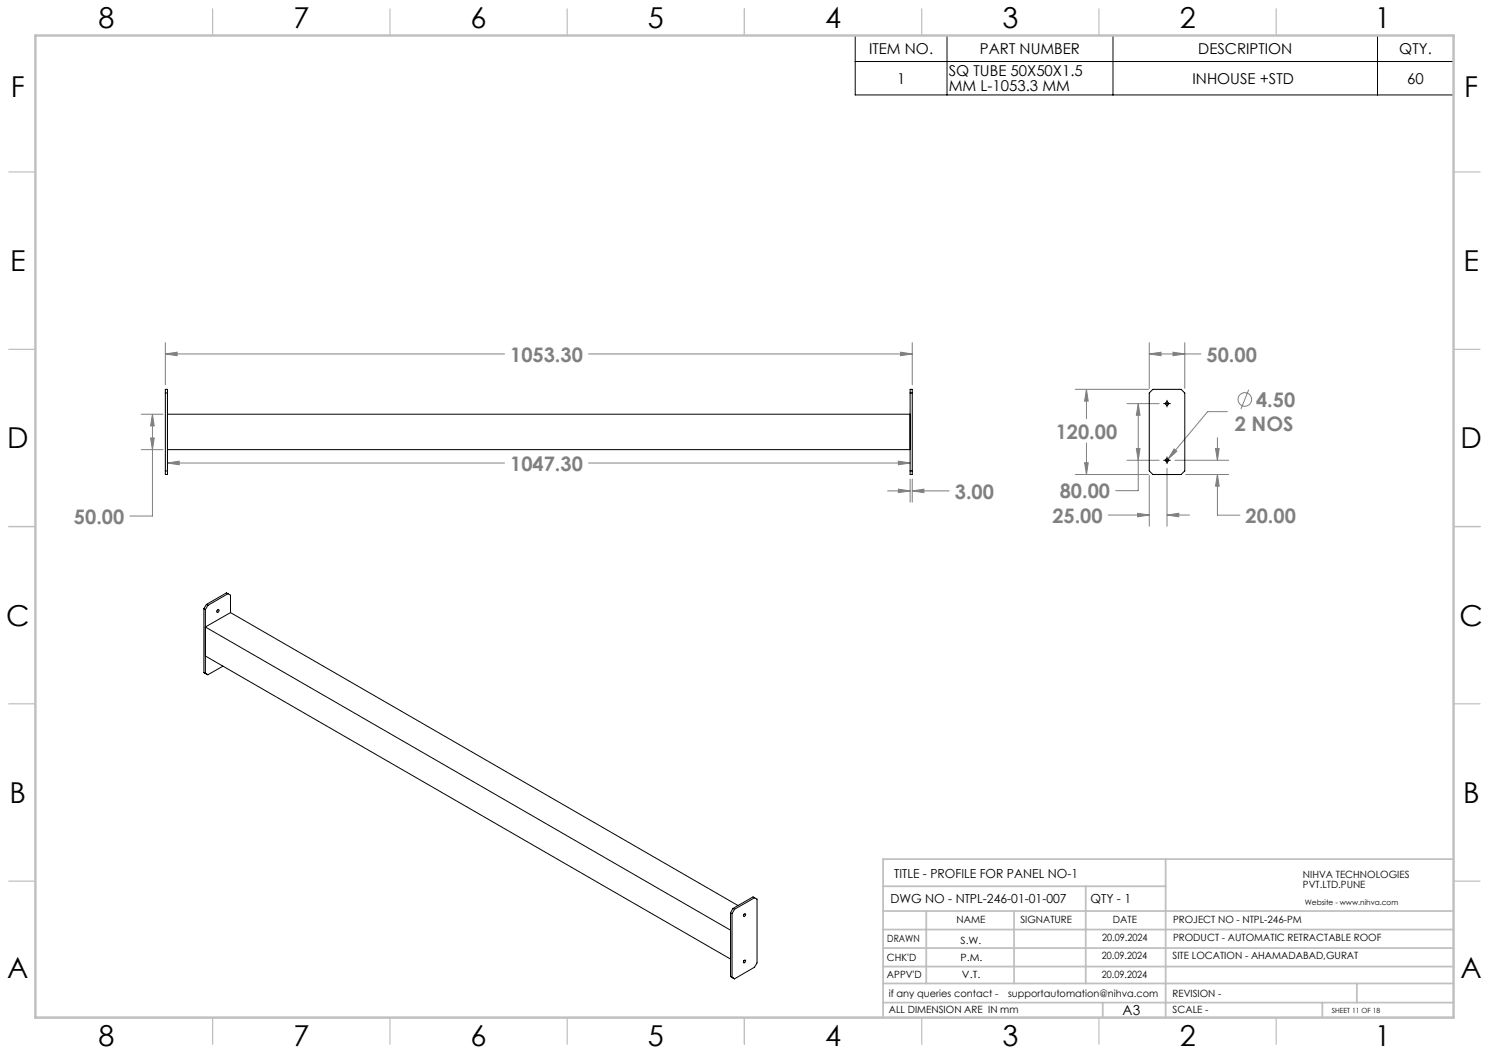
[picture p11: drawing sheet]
<svg xmlns="http://www.w3.org/2000/svg" width="420mm" height="297mm" viewBox="0 0 420 297" stroke-linecap="round" stroke-linejoin="round" font-family="sans-serif">
<g fill="none" stroke="#808080" stroke-width=".28">
<path d="M46.6 99.8l3.4-.5v1zM46.6 96.7v11.8M46.6 99.8h95.7M166 99.8h91.3M254 99.3l3.3 .5-3.3 .5zM257.3 96.7v11.8M324.2 99.8l3.3-.5v1zM324.2 99.8h14.5M324.2 96.7v12.9M330.9 99.3l3.3 .5-3.3 .5zM334.2 96.7v12.9M39.8 116.8h6.2"/>
<path d="M43 116.8l.5 3.3h-1zM43 116.8v28.8h-6.3M303.3 109.8h20.6M306.5 109.8l.5 3.3h-1.1zM306.5 109.8v8.3M317.9 113.8h9.1M321.1 113.8l.5 3.3h-1.1zM321.1 113.8v24.6h-6.4M346.2 116.1h-5.6l-11.1 13.4M352.2 109.9l-2.2 5.5M39.8 126.8h6.2M42.5 123.5h1l-.5 3.3z"/>
<path d="M47.2 130.6l3.4-.5v1zM47.2 130.6h95.1M166 130.6h90.7M250.4 138.5h6.3M253.4 130.1l3.3 .5-3.3 .5zM253.4 138l3.3 .5-3.3 .5zM256.7 135.1v6.5M257.3 138.5l3.3-.5v1zM257.3 135.1v6.5M257.3 138.5h10.4M303.3 133.8h20.6M305.9 130.5h1.1l-.5 3.3z"/>
<path d="M306.5 125v8.8M317.9 129.8h9.1M320.5 126.5h1.1l-.5 3.3zM324.2 134.1v14.3M329.2 132.1v16.3M331.2 126.6l.8 .7-2.5 2.2zM331.4 129.8h15.2M334.4 133.8h12.2M342.9 126.5h1l-.5 3.3zM343.4 133.8l.5 3.3h-1zM343.4 133.8v11.5h6.3M343.4 123.5v6.3"/>
<path d="M312.6 145.3h11.6M320.9 144.8l3.3 .5-3.3 .5zM329.2 145.3l3.3-.5v1zM329.2 145.3h6.3"/>
<circle cx="351.1" cy="112.7" r="1.92"/>
</g>
<path d="M241.2 10h168.8v16.8h-168.8zM241.2 17.4h168.8M267.1 10v16.8M313.9 10v16.8M388.5 10v16.8M328.2 113.8h1.9M329.2 112.9v1.9M328.2 129.8h1.9M329.2 128.9v1.9" fill="none" stroke="#000" stroke-width=".28"/>
<g fill="none" stroke="#c0c0c0" stroke-width=".35">
<path d="M60 2.5v7.5M110 2.5v7.5M160 2.5v7.5M210 2.5v7.5M260 2.5v7.5M310 2.5v7.5M360 2.5v7.5M2.5 48.5h7.5M410 48.5h7.5M2.5 98.5h7.5M410 98.5h7.5M2.5 148.5h7.5"/>
<path d="M410 148.5h7.5M2.5 198.5h7.5M410 198.5h7.5M2.5 248.5h7.5M410 248.5h7.5M60 287v7.5M110 287v7.5M160 287v7.5M210 287v7.5M260 287v7.5M310 287v7.5M360 287v7.5"/>
</g>
<g fill="none" stroke="#c0c0c0" stroke-width=".5">
<path d="M249.1 257h160.9M249.1 250h79.7M261.3 257v20.4M286 257v20.4M306.2 250v27.4M328.8 242.3v44.7M410 242.3h-160.9v44.7M249.1 272.6h160.9M249.1 267.4h160.9M249.1 262.2h160.9M249.1 277.4h160.9M382.7 277.4v5.4"/>
<path d="M249.1 282.8h160.9M311 282.8v4.2M373 282.8v4.2"/>
</g>
<path d="M10 10h400v277h-400z" fill="none" stroke="#c0c0c0" stroke-width=".7"/>
<path d="M253.4 130.1l3.3 .5-3.3 .5zM47.2 130.6l3.4-.5v1zM46.6 99.8l3.4-.5v1zM254 99.3l3.3 .5-3.3 .5zM253.4 138l3.3 .5-3.3 .5zM257.3 138.5l3.3-.5v1zM43 116.8l.5 3.3h-1zM42.5 123.5h1l-.5 3.3zM324.2 99.8l3.3-.5v1zM330.9 99.3l3.3 .5-3.3 .5zM306.5 109.8l.5 3.3h-1.1zM305.9 130.5h1.1l-.5 3.3zM331.2 126.6l-1.7 2.9 2.5-2.2zM320.9 144.8l3.3 .5-3.3 .5zM329.2 145.3l3.3-.5v1zM343.4 133.8l.5 3.3h-1zM342.9 126.5h1l-.5 3.3zM321.1 113.8l.5 3.3h-1.1zM320.5 126.5h1.1l-.5 3.3z" fill="#808080"/>
<g fill="none" stroke="#000" stroke-width=".28">
<path d="M46.6 109.8h.6v24h-.6zM46.6 110.8h.6M47.2 116.8h209.5M256.7 109.8h.6v24h-.6zM256.7 110.8h.6M325.2 109.8h8l1 1v22l-1 1h-8l-1-1v-22zM46.6 132.8h.6M47.2 126.8h209.5M256.7 132.8h.6M57.5 171.7l.4 .2M57.5 171.7v18M57.9 171.9v18l-.4-.2"/>
<path d="M58.2 170.5l.4 .2M58.2 170.5l-.7 1.2M58.6 170.7l-.7 1.2M61.3 172.1l.3-.2a.43 .43 0 0 1 .1 .6 .43 .43 0 0 1-.5 .2zM61.3 172.1l-.1 .3M64.3 167.5l-5.7 3.2M64.3 167.5l.7 .4v4.9M64.3 167.5l-.4-.3-5.7 3.3M65 172.8l-7.1 4 148.2 85.6M65 172.8l143.2 82.6M57.5 189.7l1.1 .6M57.9 185l148.2 85.5"/>
<path d="M58.2 190.1l.4 .2M62.9 187.9l-4.3 2.4M206.1 257.5v17.9M206.1 257.5l.4 .2M206.5 257.7v18l-.4-.3M206.8 256.2l-.7 1.3M206.8 256.2l.4 .3M207.2 256.5l-.7 1.2M209.9 257.9l-.2 .2M209.9 257.8l.2-.1a.41 .41 0 0 1 .1 .5 .41 .41 0 0 1-.5 .2zM212.8 253.2l-5.6 3.3M212.8 253.2l.7 .4v18l-.7 1.2-5.6 3.3"/>
<path d="M212.8 253.2l-.4-.2-5.6 3.2M206.1 275.4l1.1 .7M206.8 275.8l.4 .3M209.9 270.9l-.2 .3M209.9 270.9l.2-.1a.42 .42 0 0 1 .1 .5 .42 .42 0 0 1-.5 .2z"/>
<circle cx="329.2" cy="113.8" r=".46"/>
<circle cx="329.2" cy="129.8" r=".46"/>
</g>
<g font-size="8.1">
<text x="27.8" y="8">8</text>
<text x="82.8" y="8">7</text>
<text x="132.8" y="8">6</text>
<text x="182.8" y="8">5</text>
<text x="232.8" y="8">4</text>
<text x="282.8" y="8">3</text>
<text x="332.8" y="8">2</text>
<text x="387.8" y="8">1</text>
<text x="3" y="27.2">F</text>
<text x="413" y="27.2">F</text>
<text x="2.8" y="76.5">E</text>
<text x="412.8" y="76.5">E</text>
<text x="2" y="126.5">D</text>
<text x="412" y="126.5">D</text>
<text x="1.7" y="176.5">C</text>
<text x="411.7" y="176.5">C</text>
<text x="2.7" y="226.5">B</text>
<text x="412.7" y="226.5">B</text>
<text x="2" y="275.7">A</text>
<text x="412" y="275.7">A</text>
<text x="27.8" y="295">8</text>
<text x="82.8" y="295">7</text>
<text x="132.8" y="295">6</text>
<text x="182.8" y="295">5</text>
<text x="232.8" y="295">4</text>
<text x="282.8" y="295">3</text>
<text x="332.8" y="295">2</text>
<text x="387.8" y="295">1</text>
</g>
<g font-size="5.6" fill="#808080">
<text x="143.9" y="102">1053.30</text>
<text x="340.3" y="102">50.00</text>
<text x="354.3" y="114.8">4.50</text>
<text x="297.8" y="123.7">120.00</text>
<text x="348.3" y="121.7">2 NOS</text>
<text x="143.9" y="132.8">1047.30</text>
<text x="269.3" y="140.6">3.00</text>
<text x="298.9" y="140.6">80.00</text>
<text x="20.9" y="147.7">50.00</text>
<text x="296.8" y="147.4">25.00</text>
<text x="351.3" y="147.5">20.00</text>
</g>
<g font-size="4.2">
<text x="245.1" y="15.2">ITEM NO.</text>
<text x="276.4" y="15.2">PART NUMBER</text>
<text x="338" y="15.2">DESCRIPTION</text>
<text x="394.7" y="15.2">QTY.</text>
<text x="253" y="23.6">1</text>
<text x="267.6" y="21.5">SQ TUBE 50X50X1.5</text>
<text x="336.4" y="23.6">INHOUSE +STD</text>
<text x="396.9" y="23.6">60</text>
<text x="267.6" y="25.6">MM L-1053.3 MM</text>
</g>
<text font-size="3.9" x="316.7" y="286.4">A3</text>
<g font-size="3.5">
<text x="252.2" y="247.7">TITLE - PROFILE FOR PANEL NO-1</text>
<text x="251.2" y="254.8">DWG NO - NTPL-246-01-01-007</text>
<text x="307.6" y="254.8">QTY - 1</text>
</g>
<g font-size="2.8">
<text x="367.5" y="247.7">NIHVA TECHNOLOGIES</text>
<text x="367.5" y="250.5">PVT.LTD.PUNE</text>
<text x="269.8" y="260.4">NAME</text>
<text x="287.8" y="260.4">SIGNATURE</text>
<text x="313.9" y="260.5">DATE</text>
<text x="330.9" y="260.5">PROJECT NO - NTPL-246-PM</text>
<text x="250.3" y="265.7">DRAWN</text>
<text x="270.9" y="266.1">S.W.</text>
<text x="310.9" y="265.5">20.09.2024</text>
<text x="330.9" y="265.5">PRODUCT - AUTOMATIC RETRACTABLE ROOF</text>
<text x="250.2" y="271.1">CHK'D</text>
<text x="250.2" y="275.8">APPV'D</text>
<text x="270.9" y="271.1">P.M.</text>
<text x="271.3" y="275.8">V.T.</text>
<text x="310.8" y="270.6">20.09.2024</text>
<text x="310.8" y="275.8">20.09.2024</text>
<text x="330.7" y="270.6">SITE LOCATION - AHAMADABAD,GURAT</text>
<text x="250.7" y="281.1">if any queries contact -</text>
<text x="284.3" y="281.1">supportautomation@nihva.com</text>
<text x="330.7" y="281.1">REVISION -</text>
<text x="250.7" y="285.6">ALL DIMENSION ARE IN mm</text>
<text x="330.7" y="285.6">SCALE -</text>
</g>
<text font-size="2.1" x="368.1" y="255.1">Website - www.nihva.com</text>
<text font-size="2" x="375.7" y="285.6">SHEET 11 OF 18</text>
</svg>
